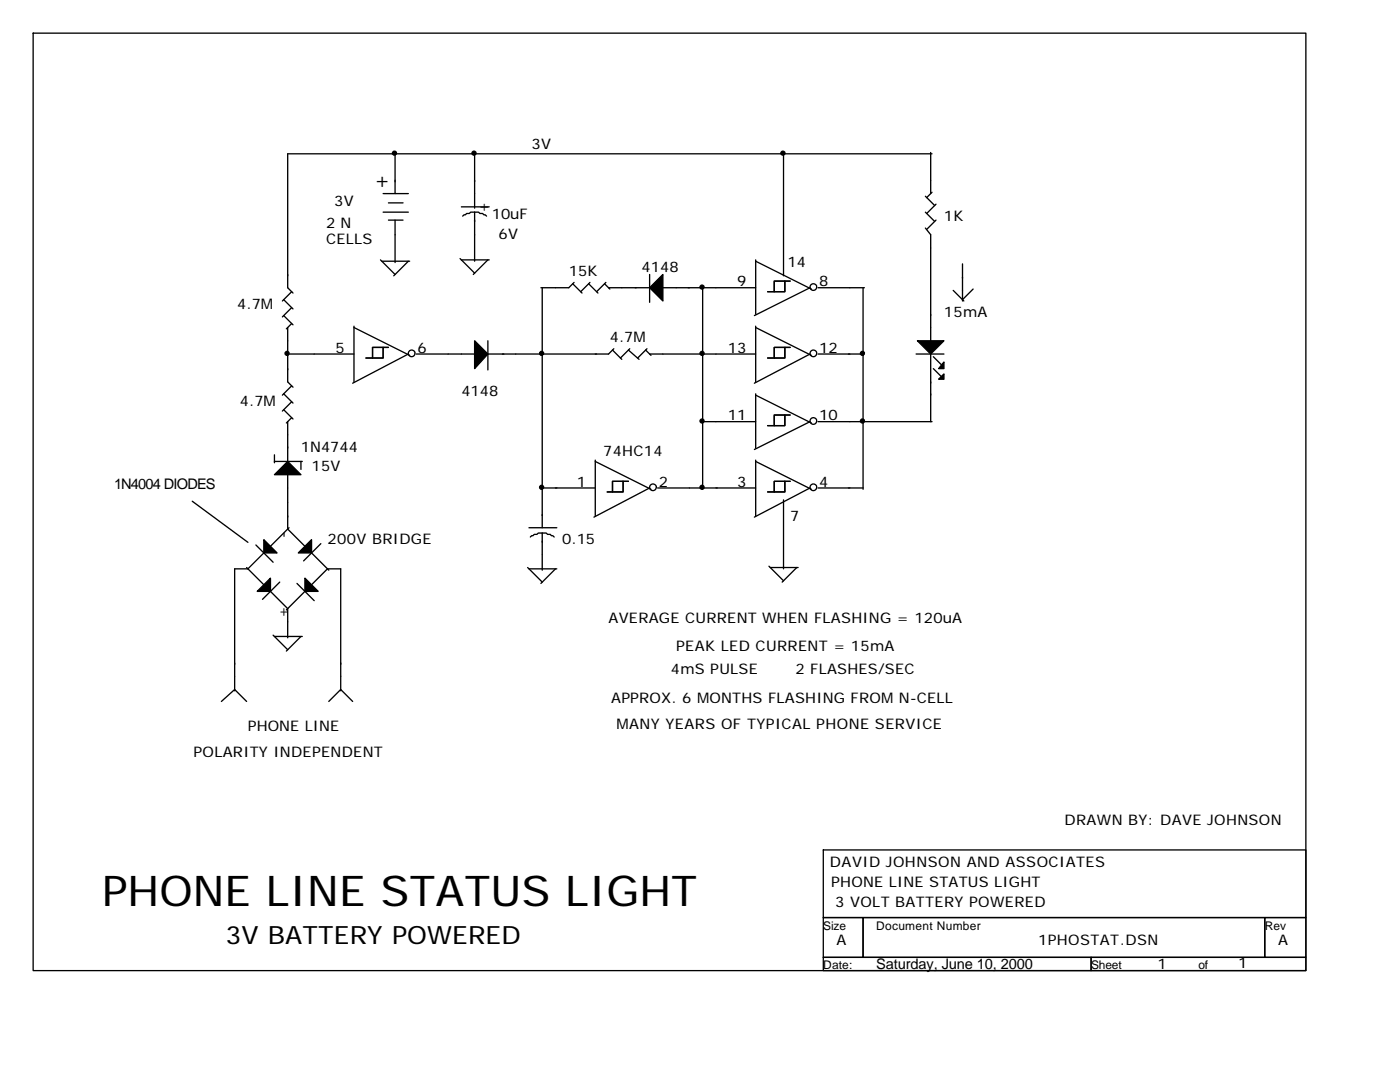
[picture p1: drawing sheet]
<svg xmlns="http://www.w3.org/2000/svg" width="279mm" height="216mm" viewBox="0 0 279 216" stroke-linecap="round" stroke-linejoin="round" font-family="sans-serif">
<g fill="none" stroke="#000" stroke-width=".26">
<path d="M6.6 6.6h254v187.1h-254zM76.5 38.6h5M78.8 30.7v7.9M94.7 30.7v10.8M156.4 30.7v24.3M184.7 39.2l1.8 1.8M185.7 30.4v8.2M186 38.4l-1.1 1M186 30.7h-128.6v26.7l1.1 1.1M56.6 59.8l1.9 1.8M58.2 58.2l-1.8 1.9M75.9 51.9l2.9 2.9"/>
<path d="M76.2 52.1h5.6M76.5 42.3h5M77.5 43.9h2.9M77.5 40.5h2.9M78.8 43.9v8.5M81.5 52.1l-2.9 2.9M91.8 51.6l2.9 2.9M92.1 51.9h5.5M92.1 41.3h5.5M94.7 42.3h.8l.3 .3h.5l.3 .3h.2l.3 .2M94.7 42.3h-.8l-.2 .3h-.6l-.2 .3h-.3l-.3 .2M94.7 42.3v9.8"/>
<path d="M97.4 51.9l-2.9 2.9M108.2 57.4v47.9M114.3 56.6l1.9 1.9M114.6 56.4l-1.1 1h-5.6M117.5 56.6l1.8 1.9M117.7 56.4l-1.8 1.8M120.6 56.6l1.1 1.1M120.9 56.4l-1.8 1.8M121.4 57.4h8.2M129.6 54.8v5.5M132 57.4h18.8M140.2 57.4v40.2"/>
<path d="M150.8 51.9v10.8M150.8 52.1l11.1 5.6M156.6 56.1v2.1h-3.4M157.7 56.1h-3.2v2.1M161.7 57.4l-11.2 5.6M163 57.2a.66 .66 0 0 0-1-.5 .66 .66 0 0 0 0 1.1 .66 .66 0 0 0 1-.5M163.2 57.4h9.3M172.2 57.4v40.2M184.7 45.5l1 1.3v21.5M184.7 42.3l1.8 1.9M186.8 43.9l-1.9 1.9M186.8 40.7l-1.9 1.9"/>
<path d="M190.2 57.9l2.2 2.2M192.1 52.7v7.4M194.2 57.7l-2.1 2.1M56.6 63l1.9 1.8M56.6 78.6l1.9 1.8M57.1 70.6h13.5M57.4 65.4v10.8l1.1 1.1M58.2 61.4l-1.8 1.8M58.2 64.6l-1.1 1M58.2 77l-1.8 1.8M70.6 65.4l11.2 5.5M70.6 65.1v11.1"/>
<path d="M76.5 69.3v2.1h-3.5M77.5 69.3h-3.2v2.1M81.5 70.6l-11.1 5.9M82.8 70.4a.66 .66 0 0 0-1-.5 .66 .66 0 0 0 0 1.1 .66 .66 0 0 0 1-.5M83.1 70.6h11.9M97.4 68v5.8M122.2 69.8l1.9 1.9M122.5 69.6l-1.1 1h-24M125.4 69.8l2.1 1.9M125.7 69.6l-1.9 1.8M128.9 69.8l1 1.1M129.1 69.6l-1.8 1.8"/>
<path d="M129.6 70.6h21.2M150.8 65.1v11.1M150.8 78.6v10.8M150.8 65.4l11.1 5.5M150.8 78.8l11.1 5.6M156.6 69.3v2.1h-3.4M157.7 69.3h-3.2v2.1M161.7 70.6l-11.2 5.9M163 70.4a.66 .66 0 0 0-1-.5 .66 .66 0 0 0 0 1.1 .66 .66 0 0 0 1-.5M163.2 70.6h9M182.8 70.6h5.6M185.7 70.6v13.5"/>
<path d="M186.3 71.2l1.6 1.6M186.3 73.6l1.6 1.5M54.8 90.8v1.5M54.8 92.1h5.5M56.6 81.8l1.9 1.8M57.4 84.1v8M57.4 94.5v11.1l3.7 3.7M58.2 80.2l-1.8 1.8M58.2 83.3l-1.1 1.1M60.1 92.1v1.6M108.2 97.4h10.6M118.8 92.1l11.1 5.5"/>
<path d="M118.8 91.8v11.1M124.4 96v2.2h-3.2M125.4 96h-3.2v2.2M129.6 97.4l-11.1 5.8M131 97.1a.66 .66 0 0 0-1-.5 .66 .66 0 0 0 0 1.1 .66 .66 0 0 0 1-.5M131.2 97.4h19.6M140 84.1h10.8M150.8 92.1l11.1 5.5M150.8 91.8v11.1M156.4 99.7v13.8M156.6 96v2.2h-3.4M156.6 82.8v2.1h-3.4"/>
<path d="M157.7 96h-3.2v2.2M157.7 82.8h-3.2v2.1M161.7 97.4l-11.2 5.8M161.7 84.1l-11.2 5.6M163 97.1a.66 .66 0 0 0-1-.5 .66 .66 0 0 0 0 1.1 .66 .66 0 0 0 1-.5M163 83.9a.66 .66 0 0 0-1-.5 .66 .66 0 0 0 0 1.1 .66 .66 0 0 0 1-.5M163.2 97.4h9M163.2 84.1h22.8M38.4 100l11.1 8.2M49.2 113.2l3.5 3.5M51.1 108.7l3.4 3.5M52.9 110.1l-3.4 3.4h-2.7v24.3"/>
<path d="M53.7 117.7l3.7 3.7v5.9M55.8 116.2l-3.4 3.4M57.7 105.3l-3.7 3.7M59.3 116.4l3.4 3.5M60.9 118l-3.8 3.7M61.9 116.9l3.5-3.4h2.6v24.3M62.2 110.3l3.4 3.5M64 108.5l-3.4 3.4M105.3 113.2l2.9 3M105.6 113.5h5.5M105.6 105.3h5.5M108.2 106.4h.8l.3 .2h.5l.8 .6"/>
<path d="M108.2 106.4h-.8l-.2 .2h-.6l-.8 .6M108.2 106.4v7.4M110.9 113.5l-3 2.9M153.5 113l2.9 2.9M153.7 113.2h5.6M159 113.2l-2.9 3M44.2 140l2.6-2.4 2.4 2.4M54.5 126.7l2.9 2.9M54.8 127h5.5M60.1 127l-3 2.9M65.6 140l2.4-2.4 2.4 2.4M164.3 169.6h96.3v13.5h-96.3z"/>
<path d="M164.3 183.1h7.9v7.9h-7.9zM164.3 191h53.5v2.7h-53.5zM172.2 183.1h80.2v7.9h-80.2zM217.8 191h42.8v2.7h-42.8zM252.4 183.1h8.2v7.9h-8.2z"/>
</g>
<g fill="#000" stroke="#000" stroke-width=".26">
<path d="M132.3 54.8v5.3l-2.7-2.7z" fill-rule="evenodd"/>
<path d="M94.7 68l2.7 2.6-2.7 3z" fill-rule="evenodd"/>
<path d="M183.1 68h5.3l-2.7 2.6z" fill-rule="evenodd"/>
<path d="M188.4 72.2v1.4h-1.1z" fill-rule="evenodd"/>
<path d="M187.3 75.7l1.1-1.1v1.1z" fill-rule="evenodd"/>
<path d="M57.4 92.1l2.7 2.6h-5.3z" fill-rule="evenodd"/>
<path d="M52.7 107.7l2.6 2.6h-2.6z" fill-rule="evenodd"/>
<path d="M51.3 118l2.7-2.6v2.6z" fill-rule="evenodd"/>
<path d="M60.9 115.4l2.6 2.6h-2.6z" fill-rule="evenodd"/>
<path d="M59.5 110.3l2.7-2.6v2.6z" fill-rule="evenodd"/>
</g>
<g fill="#000" stroke="#000" stroke-width=".26">
<circle cx="78.7" cy="30.6" r=".4"/>
<circle cx="94.6" cy="30.6" r=".4"/>
<circle cx="156.3" cy="30.6" r=".4"/>
<circle cx="140.1" cy="57.3" r=".4"/>
<circle cx="57.3" cy="70.5" r=".4"/>
<circle cx="108.1" cy="70.5" r=".4"/>
<circle cx="140.1" cy="70.5" r=".4"/>
<circle cx="172.1" cy="70.5" r=".4"/>
<circle cx="108.1" cy="97.2" r=".4"/>
<circle cx="140.1" cy="97.2" r=".4"/>
<circle cx="140.1" cy="84" r=".4"/>
<circle cx="172.1" cy="84" r=".4"/>
</g>
<text font-size="8.5" x="20.4" y="180.7">PHONE LINE STATUS LIGHT</text>
<text font-size="5" x="45" y="188.4">3V BATTERY POWERED</text>
<text font-size="4.8" x="74.9" y="37.6">+</text>
<g font-size="2.9">
<text x="106.1" y="29.6">3V</text>
<text x="66.7" y="41">3V</text>
<text x="65.1" y="45.5">2 N</text>
<text x="95.5" y="42.1">+</text>
<text x="98.2" y="43.7">10uF</text>
<text x="99.5" y="47.6">6V</text>
<text x="188.4" y="44.2">1K</text>
<text x="65.1" y="48.7">CELLS</text>
<text x="157.2" y="53.2">14</text>
<text x="113.5" y="55">15K</text>
<text x="128.1" y="54.2">4148</text>
<text x="147.1" y="57.2">9</text>
<text x="163.5" y="57.2">8</text>
<text x="47.4" y="61.6">4.7M</text>
<text x="188.4" y="63.2">15mA</text>
<text x="66.9" y="70.4">5</text>
<text x="83.3" y="70.4">6</text>
<text x="121.7" y="68.3">4.7M</text>
<text x="145.3" y="70.4">13</text>
<text x="163.5" y="70.4">12</text>
<text x="47.9" y="81">4.7M</text>
<text x="92.1" y="79.1">4148</text>
<text x="145.3" y="83.9">11</text>
<text x="163.5" y="83.9">10</text>
<text x="60.1" y="90.2">1N4744</text>
<text x="62.2" y="93.9">15V</text>
<text x="120.4" y="91">74HC14</text>
<text x="22.8" y="97.6">1N4004 DIODES</text>
<text x="115.1" y="97.1">1</text>
<text x="131.5" y="97.1">2</text>
<text x="147.1" y="97.1">3</text>
<text x="163.5" y="97.1">4</text>
<text x="57.4" y="107.4" transform="rotate(-90 57.4 107.4)">-</text>
<text x="157.7" y="104">7</text>
<text x="65.4" y="108.5">200V BRIDGE</text>
<text x="112.2" y="108.5">0.15</text>
<text x="57.4" y="123.3" transform="rotate(-90 57.4 123.3)">+</text>
<text x="121.4" y="124.4">AVERAGE CURRENT WHEN FLASHING = 120uA</text>
<text x="134.9" y="129.9">PEAK LED CURRENT = 15mA</text>
<text x="133.9" y="134.4">4mS PULSE</text>
<text x="158.7" y="134.4">2 FLASHES/SEC</text>
<text x="122" y="140.2">APPROX. 6 MONTHS FLASHING FROM N-CELL</text>
<text x="49.5" y="145.8">PHONE LINE</text>
<text x="123" y="145.5">MANY YEARS OF TYPICAL PHONE SERVICE</text>
<text x="38.6" y="151.1">POLARITY INDEPENDENT</text>
<text x="212.5" y="164.6">DRAWN BY: DAVE JOHNSON</text>
<text x="165.6" y="173">DAVID JOHNSON AND ASSOCIATES</text>
<text x="165.9" y="177">PHONE LINE STATUS LIGHT</text>
<text x="166.7" y="181">3 VOLT BATTERY POWERED</text>
<text x="167" y="188.6">A</text>
<text x="207.2" y="188.6">1PHOSTAT.DSN</text>
<text x="255.1" y="188.6">A</text>
<text x="174.9" y="193.4">Saturday, June 10, 2000</text>
<text x="231" y="193.4">1</text>
<text x="247.1" y="193.1">1</text>
</g>
<g font-size="2.4">
<text x="164.3" y="185.5">Size</text>
<text x="174.9" y="185.5">Document Number</text>
<text x="252.4" y="185.5">Rev</text>
<text x="164.3" y="193.4">Date:</text>
<text x="217.8" y="193.4">Sheet</text>
<text x="239.2" y="193.4">of</text>
</g>
</svg>
